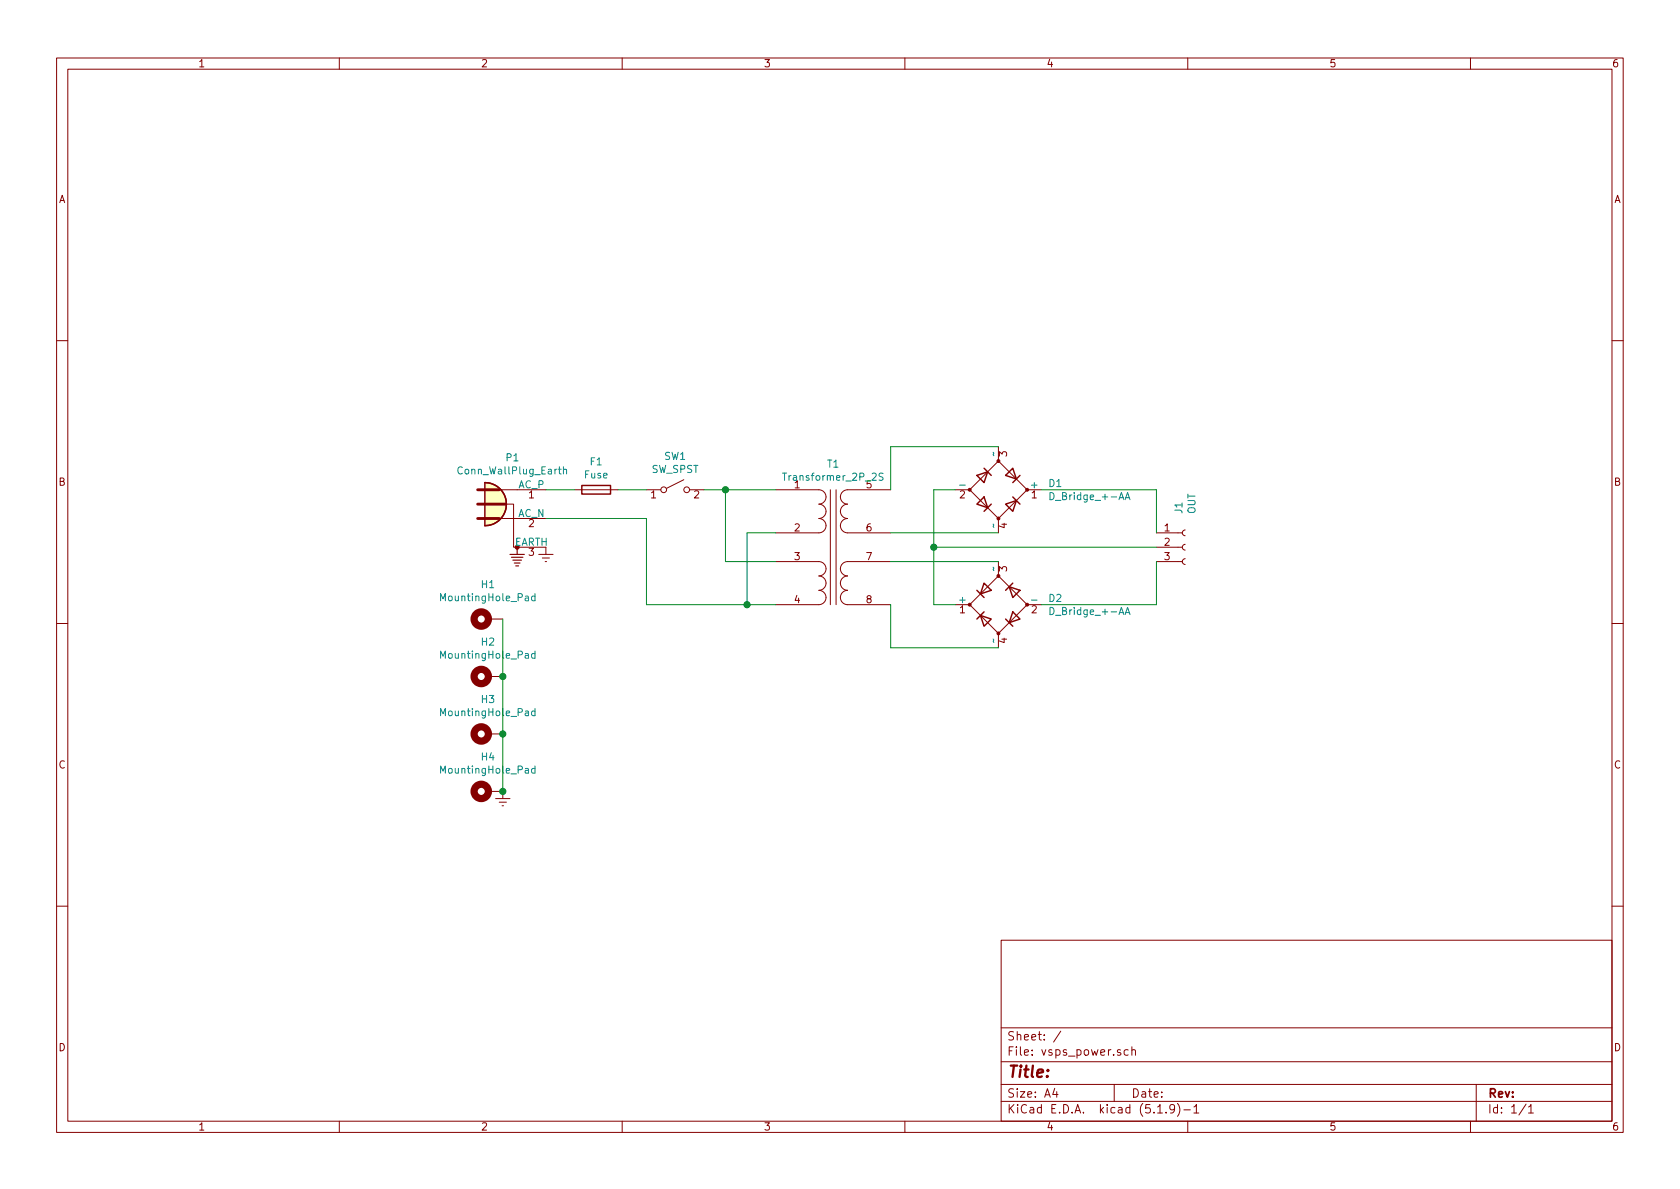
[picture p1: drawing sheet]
EESchema Schematic File Version 4
EELAYER 30 0
EELAYER END
$Descr A4 11693 8268
encoding utf-8
Sheet 1 1
Title ""
Date ""
Rev ""
Comp ""
Comment1 ""
Comment2 ""
Comment3 ""
Comment4 ""
$EndDescr
$Comp
L Device:Transformer_2P_2S T1
U 1 1
P 5800 3800
F 0 "T1" H 5800 4381 50  0000 C CNN
F 1 "Transformer_2P_2S" H 5800 4290 50  0000 C CNN
F 2 "Transformer_THT:Transformer_Triad_FP24-250" H 5800 3800 50  0001 C CNN
F 3 "~" H 5800 3800 50  0001 C CNN
	1    5800 3800
	1    0    0    -1  
$EndComp
$Comp
L Connector:Conn_WallPlug_Earth P1
U 1 1
P 3500 3500
F 0 "P1" H 3567 3825 50  0000 C CNN
F 1 "Conn_WallPlug_Earth" H 3567 3734 50  0000 C CNN
F 2 "Connector_Wire:SolderWire-1.5sqmm_1x03_P6mm_D1.7mm_OD3mm" H 3900 3500 50  0001 C CNN
F 3 "~" H 3900 3500 50  0001 C CNN
	1    3500 3500
	1    0    0    -1  
$EndComp
$Comp
L Device:Fuse F1
U 1 1
P 4150 3400
F 0 "F1" V 3953 3400 50  0000 C CNN
F 1 "Fuse" V 4044 3400 50  0000 C CNN
F 2 "Fuse:Fuseholder_5x20mm_DualClip" V 4080 3400 50  0001 C CNN
F 3 "~" H 4150 3400 50  0001 C CNN
	1    4150 3400
	0    1    1    0   
$EndComp
$Comp
L Switch:SW_SPST SW1
U 1 1
P 4700 3400
F 0 "SW1" H 4700 3635 50  0000 C CNN
F 1 "SW_SPST" H 4700 3544 50  0000 C CNN
F 2 "Connector_Wire:SolderWire-1.5sqmm_1x02_P6mm_D1.7mm_OD3mm" H 4700 3400 50  0001 C CNN
F 3 "~" H 4700 3400 50  0001 C CNN
	1    4700 3400
	1    0    0    -1  
$EndComp
Wire Wire Line
	3800 3400 4000 3400
Wire Wire Line
	4300 3400 4500 3400
Wire Wire Line
	4900 3400 5050 3400
Wire Wire Line
	5400 3900 5050 3900
Wire Wire Line
	5050 3900 5050 3400
Connection ~ 5050 3400
Wire Wire Line
	5050 3400 5400 3400
Wire Wire Line
	5400 4200 5200 4200
Wire Wire Line
	5200 4200 5200 3700
Wire Wire Line
	5200 3700 5400 3700
Wire Wire Line
	5200 4200 4500 4200
Wire Wire Line
	4500 4200 4500 3600
Wire Wire Line
	4500 3600 3800 3600
Connection ~ 5200 4200
$Comp
L power:Earth #PWR01
U 1 1
P 3800 3800
F 0 "#PWR01" H 3800 3550 50  0001 C CNN
F 1 "Earth" H 3800 3650 50  0001 C CNN
F 2 "" H 3800 3800 50  0001 C CNN
F 3 "~" H 3800 3800 50  0001 C CNN
	1    3800 3800
	1    0    0    -1  
$EndComp
$Comp
L Device:D_Bridge_+-AA D1
U 1 1
P 6950 3400
F 0 "D1" H 7294 3446 50  0000 L CNN
F 1 "D_Bridge_+-AA" H 7294 3355 50  0000 L CNN
F 2 "Diode_THT:Diode_Bridge_15.1x15.1x6.3mm_P10.9mm" H 6950 3400 50  0001 C CNN
F 3 "~" H 6950 3400 50  0001 C CNN
	1    6950 3400
	1    0    0    -1  
$EndComp
Wire Wire Line
	6200 3400 6200 3100
Wire Wire Line
	6200 3100 6950 3100
$Comp
L Device:D_Bridge_+-AA D2
U 1 1
P 6950 4200
F 0 "D2" H 6606 4246 50  0000 R CNN
F 1 "D_Bridge_+-AA" H 6606 4155 50  0000 R CNN
F 2 "Diode_THT:Diode_Bridge_15.1x15.1x6.3mm_P10.9mm" H 6950 4200 50  0001 C CNN
F 3 "~" H 6950 4200 50  0001 C CNN
	1    6950 4200
	-1   0    0    -1  
$EndComp
Wire Wire Line
	6200 4200 6200 4500
Wire Wire Line
	6200 4500 6950 4500
Wire Wire Line
	6200 3700 6950 3700
Wire Wire Line
	6200 3900 6950 3900
Wire Wire Line
	6650 3400 6500 3400
Wire Wire Line
	6500 4200 6650 4200
$Comp
L Connector:Conn_01x03_Female J1
U 1 1
P 8250 3800
F 0 "J1" V 8204 4028 50  0000 L CNN
F 1 "OUT" V 8295 4028 50  0000 L CNN
F 2 "Connector_Wire:SolderWire-0.5sqmm_1x03_P4.6mm_D0.9mm_OD2.1mm" H 8250 3800 50  0001 C CNN
F 3 " ~" H 8250 3800 50  0001 C CNN
	1    8250 3800
	1    0    0    -1  
$EndComp
Wire Wire Line
	7250 3400 8050 3400
Wire Wire Line
	6500 3400 6500 3800
Connection ~ 6500 3800
Wire Wire Line
	6500 3800 6500 4200
Wire Wire Line
	6500 3800 8050 3800
Wire Wire Line
	8050 3400 8050 3700
Wire Wire Line
	8050 4200 8050 3900
Wire Wire Line
	7250 4200 8050 4200
$Comp
L Mechanical:MountingHole_Pad H1
U 1 1
P 3400 4300
F 0 "H1" V 3637 4303 50  0000 C CNN
F 1 "MountingHole_Pad" V 3546 4303 50  0000 C CNN
F 2 "MountingHole:MountingHole_3.2mm_M3_Pad" H 3400 4300 50  0001 C CNN
F 3 "~" H 3400 4300 50  0001 C CNN
	1    3400 4300
	0    -1   -1   0   
$EndComp
$Comp
L Mechanical:MountingHole_Pad H2
U 1 1
P 3400 4700
F 0 "H2" V 3637 4703 50  0000 C CNN
F 1 "MountingHole_Pad" V 3546 4703 50  0000 C CNN
F 2 "MountingHole:MountingHole_3.2mm_M3_Pad" H 3400 4700 50  0001 C CNN
F 3 "~" H 3400 4700 50  0001 C CNN
	1    3400 4700
	0    -1   -1   0   
$EndComp
$Comp
L Mechanical:MountingHole_Pad H3
U 1 1
P 3400 5100
F 0 "H3" V 3637 5103 50  0000 C CNN
F 1 "MountingHole_Pad" V 3546 5103 50  0000 C CNN
F 2 "MountingHole:MountingHole_3.2mm_M3_Pad" H 3400 5100 50  0001 C CNN
F 3 "~" H 3400 5100 50  0001 C CNN
	1    3400 5100
	0    -1   -1   0   
$EndComp
$Comp
L Mechanical:MountingHole_Pad H4
U 1 1
P 3400 5500
F 0 "H4" V 3637 5503 50  0000 C CNN
F 1 "MountingHole_Pad" V 3546 5503 50  0000 C CNN
F 2 "MountingHole:MountingHole_3.2mm_M3_Pad" H 3400 5500 50  0001 C CNN
F 3 "~" H 3400 5500 50  0001 C CNN
	1    3400 5500
	0    -1   -1   0   
$EndComp
Wire Wire Line
	3500 5500 3500 5100
Wire Wire Line
	3500 4700 3500 5100
Connection ~ 3500 5100
Wire Wire Line
	3500 4700 3500 4300
Connection ~ 3500 4700
$Comp
L power:Earth #PWR02
U 1 1
P 3500 5500
F 0 "#PWR02" H 3500 5250 50  0001 C CNN
F 1 "Earth" H 3500 5350 50  0001 C CNN
F 2 "" H 3500 5500 50  0001 C CNN
F 3 "~" H 3500 5500 50  0001 C CNN
	1    3500 5500
	1    0    0    -1  
$EndComp
Connection ~ 3500 5500
$EndSCHEMATC
